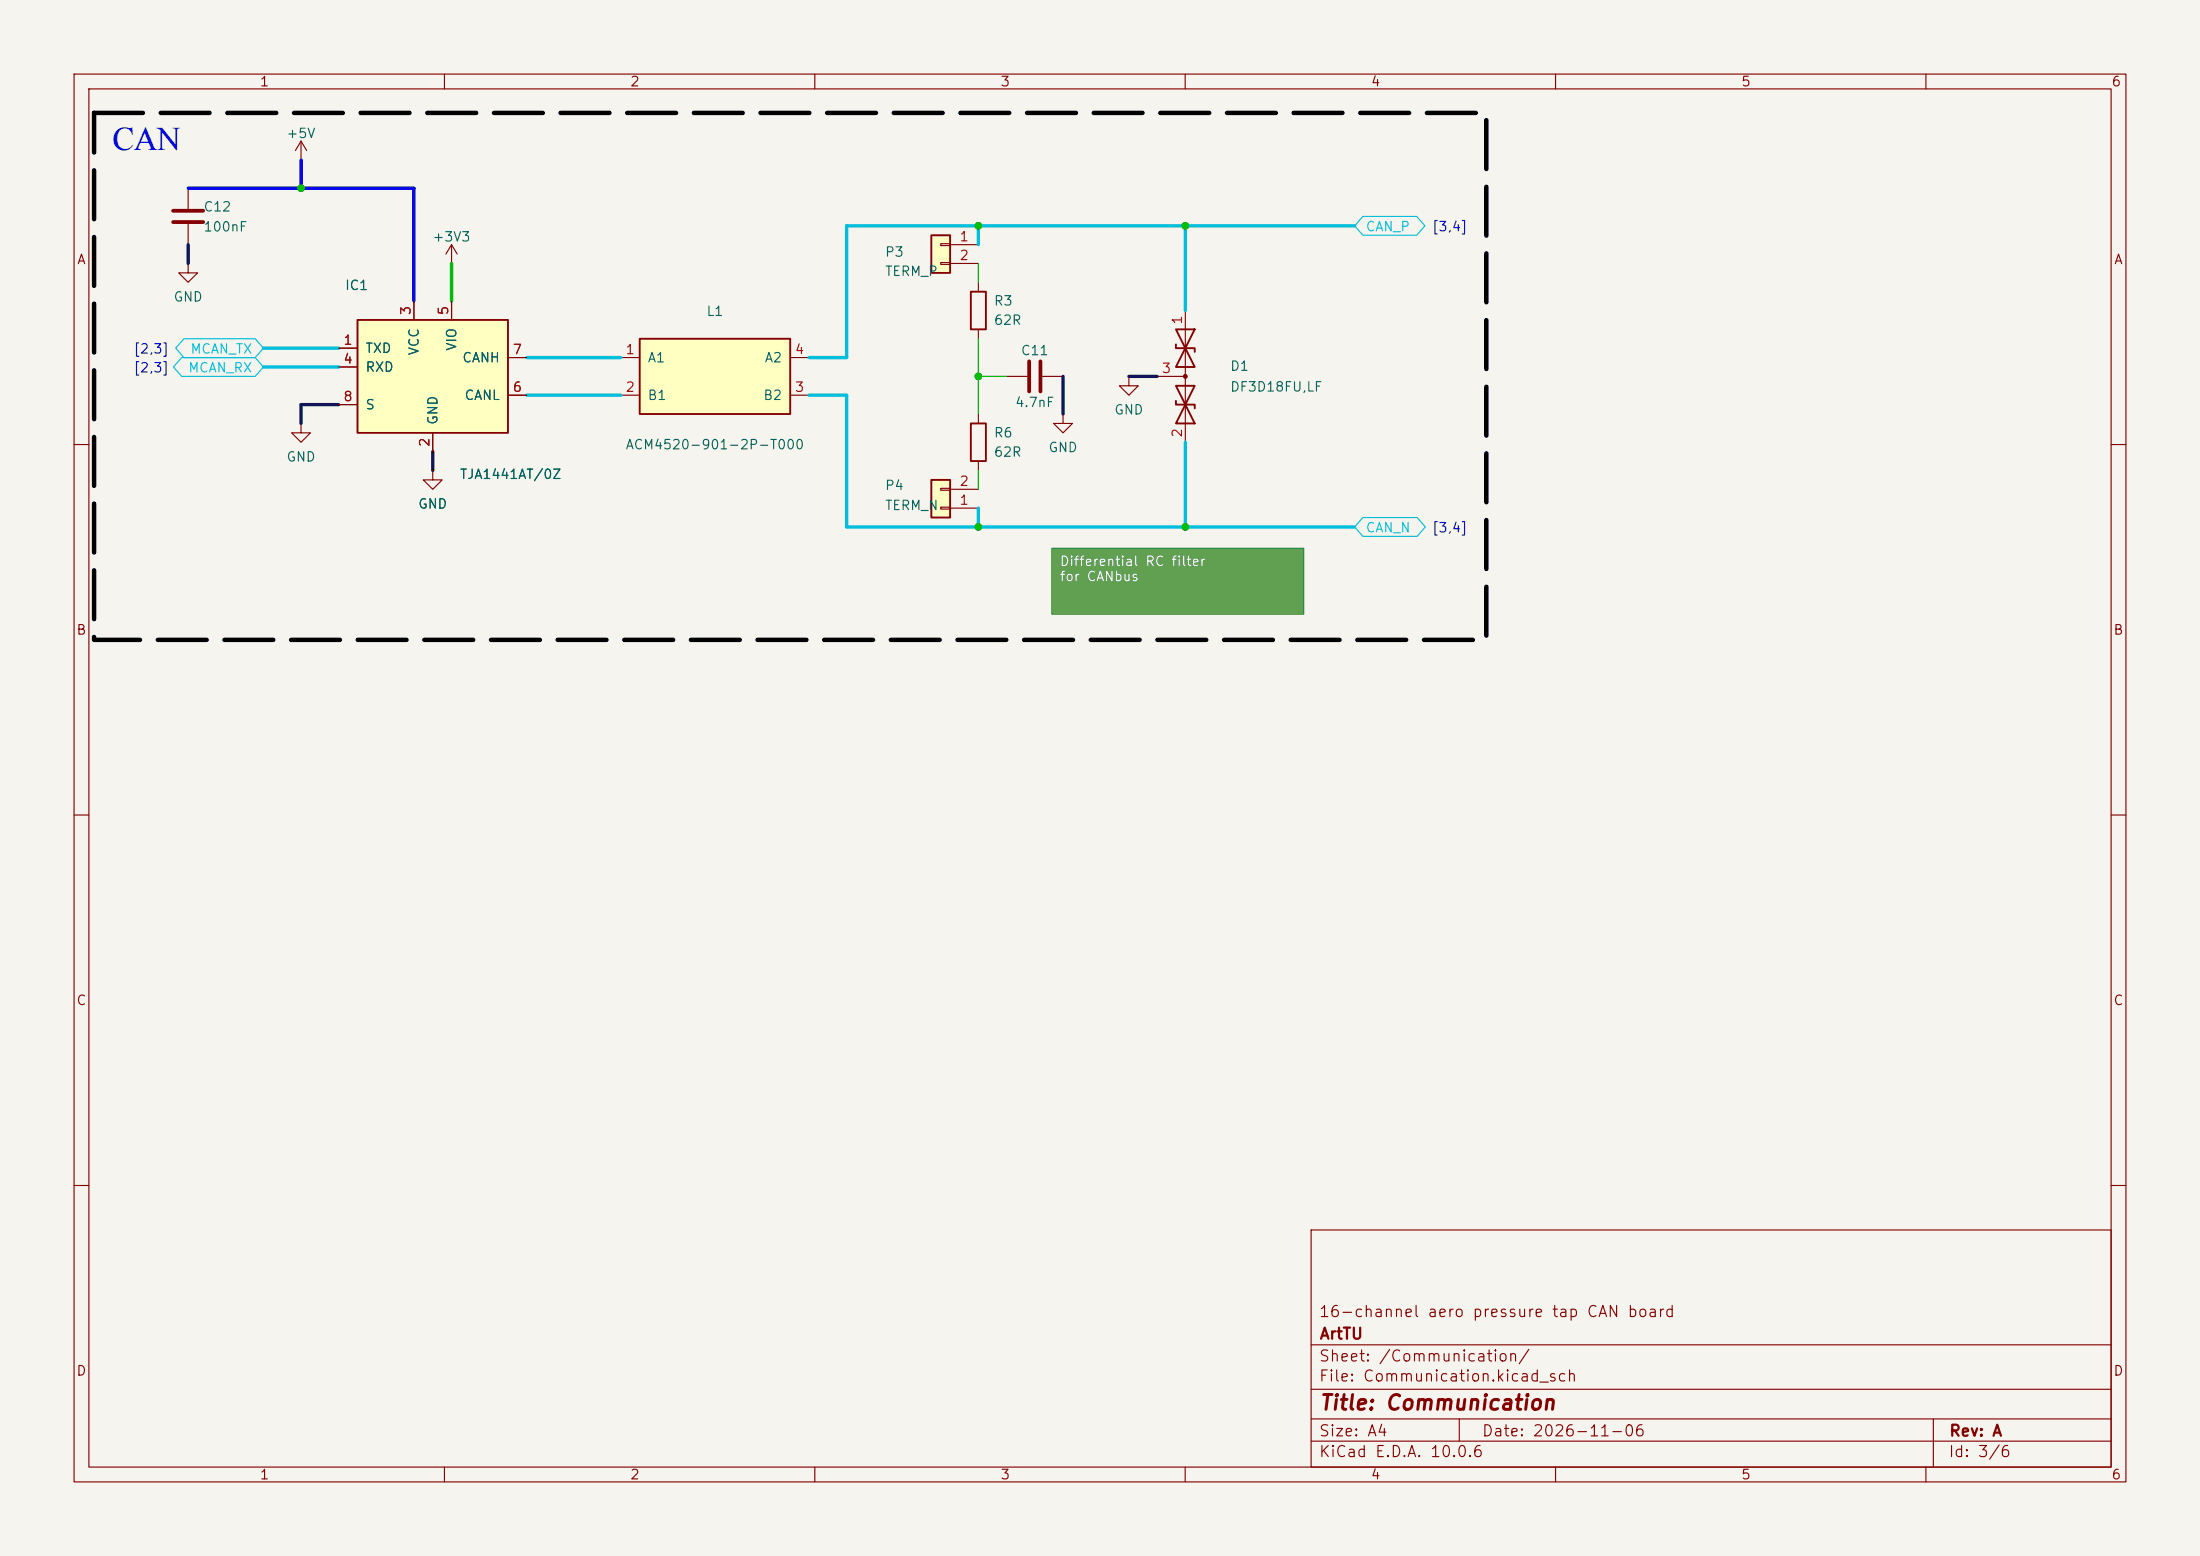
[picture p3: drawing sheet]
<svg xmlns="http://www.w3.org/2000/svg" width="297mm" height="210mm" viewBox="0 0 297 210" stroke-linecap="round" stroke-linejoin="round" font-family="sans-serif">
<path d="M0 0h297v210h-297z" fill="#f5f4ef" stroke="#f5f4ef" stroke-width=".14"/>
<g fill="none" stroke="#840000" stroke-width=".15">
<path d="M10 10h277v190h-277zM12 12h273v186h-273zM60 10v2M110 10v2M160 10v2M210 10v2M260 10v2M10 60h2M285 60h2M10 110h2M285 110h2M10 160h2"/>
<path d="M177 166h108v32h-108zM285 160h2M60 198v2M110 198v2M160 198v2M177 194.5h108M177 191.5h108M177 187.5h108M177 181.5h108M197 191.5v3M210 198v2M260 198v2"/>
<path d="M261 191.5v6.5"/>
</g>
<path d="M142 74h34v8.9h-34z" fill="#60a050"/>
<path d="M40.6 19.1l-.7 1.2M40.6 19.1l.8 1.2M40.6 19.1v2.5M40.6 21.6h.1M132.1 55.9v1.3M152.4 50.8v1.3h1.3l-1.3 1.2-1.3-1.2h1.3M152.4 50.8h.1M132.1 62.2v1.3" fill="none" stroke="#840000" stroke-width=".15"/>
<path d="M131.1 57.2h2v5h-2z" fill="none" stroke="#840000" stroke-width=".25"/>
<path d="M125.7 64.8h2.6v5.1h-2.6z" fill="#ffffc2"/>
<path d="M158.7 44.5h2.6l-2.6 5h2.6zM158.7 46.5v.5h2.6v.5M158.7 54.1v.5h2.6v.5M158.7 52.1h2.6l-2.6 5.1h2.6zM125.7 64.8h2.6v5.1h-2.6z" fill="none" stroke="#840000" stroke-width=".25"/>
<g fill="none" stroke="#840000" stroke-width=".15">
<path d="M25.4 35.6v1.2h1.3l-1.3 1.3-1.3-1.3h1.3M25.4 35.6h.1M25.4 25.4v2.8M25.4 30.2v2.8M40.6 57.2v1.2h1.3l-1.3 1.3-1.2-1.3h1.2M40.6 57.2h.1M135.9 50.8h2.8M140.7 50.8h2.8M143.5 55.9v1.3h1.3l-1.3 1.2-1.3-1.2h1.3M143.5 55.9h.1M156.2 50.8h3.8M160 41.9v17.8"/>
<path d="M127 68.5h1.3v.2h-1.3zM127 65.9h1.3v.3h-1.3zM128.3 68.6h3.8M128.3 66h3.8"/>
</g>
<circle cx="160" cy="50.8" r=".25" fill="#840000" stroke="#840000" stroke-width=".15"/>
<path d="M23.4 28.4h4M23.4 30h4M138.9 48.8v4M140.5 48.8v4" fill="none" stroke="#840000" stroke-width=".51"/>
<path d="M86.4 45.7h20.3v10.2h-20.3z" fill="#ffffc2"/>
<path d="M86.4 45.7h20.3v10.2h-20.3z" fill="none" stroke="#840000" stroke-width=".25"/>
<path d="M61 35.6h.1M61 33l-.8 1.3M61 33l.7 1.3M61 33v2.6M83.8 48.3h2.6M83.8 53.3h2.6M106.7 48.3h2.5M106.7 53.3h2.5M58.4 63.5v1.3h1.3l-1.3 1.2-1.3-1.2h1.3M58.4 63.5h.1" fill="none" stroke="#840000" stroke-width=".15"/>
<path d="M48.3 43.2h20.3v15.2h-20.3z" fill="#ffffc2"/>
<path d="M48.3 43.2h20.3v15.2h-20.3z" fill="none" stroke="#840000" stroke-width=".25"/>
<path d="M45.7 47h2.6M45.7 49.5h2.6M45.7 54.6h2.6M55.9 40.6v2.6M58.4 58.4v2.6M61 40.6v2.6M68.6 53.3h2.5M68.6 48.3h2.5" fill="none" stroke="#840000" stroke-width=".15"/>
<path d="M125.7 31.8h2.6v5h-2.6z" fill="#ffffc2"/>
<path d="M125.7 31.8h2.6v5h-2.6zM131.1 39.4h2v5.1h-2z" fill="none" stroke="#840000" stroke-width=".25"/>
<g fill="none" stroke="#840000" stroke-width=".15">
<path d="M127 32.9h1.3v.2h-1.3zM127 35.4h1.3v.3h-1.3zM128.3 33h3.8M128.3 35.6h3.8M132.1 38.1v1.3M45.7 47h2.6M45.7 49.5h2.6M45.7 54.6h2.6M55.9 40.6v2.6M58.4 58.4v2.6M61 40.6v2.6M68.6 53.3h2.5"/>
<path d="M68.6 48.3h2.5M132.1 44.5v1.2M58.4 63.5h.1"/>
</g>
<path d="M184 29.2h7.3l1.1 1.3-1.1 1.3h-7.3l-1.1-1.3zM24.5 48.3h9.9l1.2 1.2-1.2 1.3h-9.9l-1.1-1.3zM24.8 45.7h9.6l1.2 1.3-1.2 1.3h-9.6l-1.1-1.3zM184 69.8h7.3l1.1 1.3-1.1 1.3h-7.3l-1.1-1.3z" fill="none" stroke="#00bedc" stroke-width=".15"/>
<path d="M132.1 30.5v2.5M160 30.5v11.4M182.9 30.5h-68.6v17.8h-5.1M35.6 49.5h10.1M35.6 47h10.1M71.1 53.3h12.7M71.1 48.3h12.7M109.2 53.3h5.1v17.8h68.6M160 59.7v11.4M132.1 68.6v2.5" fill="none" stroke="#00bedc" stroke-width=".45"/>
<path d="M25.4 25.4h30.5v15.2M40.6 21.6v3.8" fill="none" stroke="#0000eb" stroke-width=".45"/>
<path d="M25.4 33v2.6M45.7 54.6h-5.1v2.6M143.5 50.8v5.1M152.4 50.8h3.8M58.4 61v2.5" fill="none" stroke="#232323" stroke-width=".45"/>
<path d="M132.1 35.6v2.5M132.1 45.7v10.2M132.1 50.8h3.8M132.1 63.5v2.5" fill="none" stroke="#009600" stroke-width=".15"/>
<path d="M61 35.6v5" fill="none" stroke="#00be00" stroke-width=".45"/>
<path d="M142 74h34v8.9h-34z" fill="none" stroke="#3c6e32" stroke-width=".15"/>
<path d="M12.7 15.2h188v71.2h-188z" fill="none" stroke="#000" stroke-width=".6" stroke-dasharray="6.6 2.4"/>
<g fill="#009600" stroke="#009600" stroke-width=".14">
<circle cx="132.1" cy="50.8" r=".46"/>
<circle cx="132.1" cy="30.5" r=".46"/>
<circle cx="132.1" cy="71.1" r=".46"/>
<circle cx="160" cy="71.1" r=".46"/>
<circle cx="160" cy="30.5" r=".46"/>
<circle cx="40.6" cy="25.4" r=".46"/>
</g>
<text font-size="4.5" fill="#0000c2" x="15.2" y="20.2">CAN</text>
<text font-size="2" fill="#840000" x="178" y="190.8">Title: Communication</text>
<g font-size="1.5" fill="#840000">
<text x="178" y="178.1">16-channel aero pressure tap CAN board</text>
<text x="178" y="184.1">Sheet: /Communication/</text>
<text x="178" y="181.1">ArtTU</text>
<text x="178" y="186.8">File: Communication.kicad_sch</text>
<text x="178" y="197">KiCad E.D.A. 10.0.6</text>
<text x="178" y="194.2">Size: A4</text>
<text x="200" y="194.2">Date: 2026-11-06</text>
<text x="263" y="197">Id: 3/6</text>
<text x="263" y="194.2">Rev: A</text>
</g>
<g font-size="1.3" fill="#840000">
<text x="35" y="12">1</text>
<text x="85" y="12">2</text>
<text x="135" y="12">3</text>
<text x="185" y="12">4</text>
<text x="235" y="12">5</text>
<text x="285" y="12">6</text>
<text x="10.3" y="36">A</text>
<text x="285.3" y="36">A</text>
<text x="10.2" y="86">B</text>
<text x="285.2" y="86">B</text>
<text x="10.2" y="136">C</text>
<text x="285.2" y="136">C</text>
<text x="10.2" y="186">D</text>
<text x="285.2" y="186">D</text>
<text x="35" y="200">1</text>
<text x="85" y="200">2</text>
<text x="135" y="200">3</text>
<text x="185" y="200">4</text>
<text x="235" y="200">5</text>
<text x="285" y="200">6</text>
</g>
<g font-size="1.3" fill="#006464">
<text x="38.6" y="19">+5V</text>
<text x="27.4" y="28.9">C12</text>
<text x="27.4" y="31.6">100nF</text>
<text x="58.3" y="32.9">+3V3</text>
<text x="119.4" y="35">P3</text>
<text x="23.3" y="41">GND</text>
<text x="46.5" y="39.5">IC1</text>
<text x="119.4" y="37.6">TERM_P</text>
<text x="134.1" y="41.6">R3</text>
<text x="49.2" y="48">TXD</text>
<text x="61.9" y="47.4" transform="rotate(-90 61.9 47.4)">VIO</text>
<text x="95.3" y="43">L1</text>
<text x="134.1" y="44.2">62R</text>
<text x="49.2" y="50.5">RXD</text>
<text x="56.8" y="48.1" transform="rotate(-90 56.8 48.1)">VCC</text>
<text x="62.3" y="49.2">CANH</text>
<text x="87.3" y="49.2">A1</text>
<text x="103.1" y="49.2">A2</text>
<text x="137.7" y="48.3">C11</text>
<text x="166" y="50.4">D1</text>
<text x="166" y="53.2">DF3D18FU,LF</text>
<text x="49.2" y="55.6">S</text>
<text x="59.4" y="57.4" transform="rotate(-90 59.4 57.4)">GND</text>
<text x="62.6" y="54.3">CANL</text>
<text x="87.3" y="54.3">B1</text>
<text x="103" y="54.3">B2</text>
<text x="134.1" y="59.4">R6</text>
<text x="136.9" y="55.3">4.7nF</text>
<text x="150.3" y="56.3">GND</text>
<text x="38.6" y="62.6">GND</text>
<text x="62" y="65">TJA1441AT/0Z</text>
<text x="84.4" y="61">ACM4520-901-2P-T000</text>
<text x="134.1" y="62">62R</text>
<text x="141.4" y="61.3">GND</text>
<text x="56.4" y="69">GND</text>
<text x="119.4" y="66.5">P4</text>
<text x="119.4" y="69.2">TERM_N</text>
</g>
<g font-size="1.3" fill="#a90000">
<text x="129.4" y="32.9">1</text>
<text x="129.4" y="35.4">2</text>
<text x="46.3" y="46.9">1</text>
<text x="55.7" y="42.6" transform="rotate(-90 55.7 42.6)">3</text>
<text x="60.8" y="42.6" transform="rotate(-90 60.8 42.6)">5</text>
<text x="159.9" y="43.9" transform="rotate(-90 159.9 43.9)">1</text>
<text x="46.3" y="49.4">4</text>
<text x="69.1" y="53.2">6</text>
<text x="69.1" y="48.1">7</text>
<text x="84.4" y="48.1">1</text>
<text x="84.4" y="53.2">2</text>
<text x="107.2" y="53.2">3</text>
<text x="107.2" y="48.1">4</text>
<text x="156.7" y="50.7">3</text>
<text x="46.3" y="54.5">8</text>
<text x="159.9" y="59.2" transform="rotate(-90 159.9 59.2)">2</text>
<text x="58.3" y="60.4" transform="rotate(-90 58.3 60.4)">2</text>
<text x="129.4" y="65.9">2</text>
<text x="129.4" y="68.4">1</text>
</g>
<g font-size="1.3" fill="#00bedc">
<text x="184.3" y="31.5">CAN_P</text>
<text x="25.3" y="50.6">MCAN_RX</text>
<text x="25.6" y="48">MCAN_TX</text>
<text x="184.3" y="72.2">CAN_N</text>
</g>
<g font-size="1.3" fill="#00a">
<text x="193.2" y="31.5">[3,4]</text>
<text x="17.9" y="50.6">[2,3]</text>
<text x="17.9" y="48">[2,3]</text>
<text x="193.2" y="72.2">[3,4]</text>
</g>
<g font-size="1.3" fill="#fff">
<text x="143" y="76.7">Differential RC filter</text>
<text x="143" y="78.8">for CANbus</text>
</g>
</svg>
